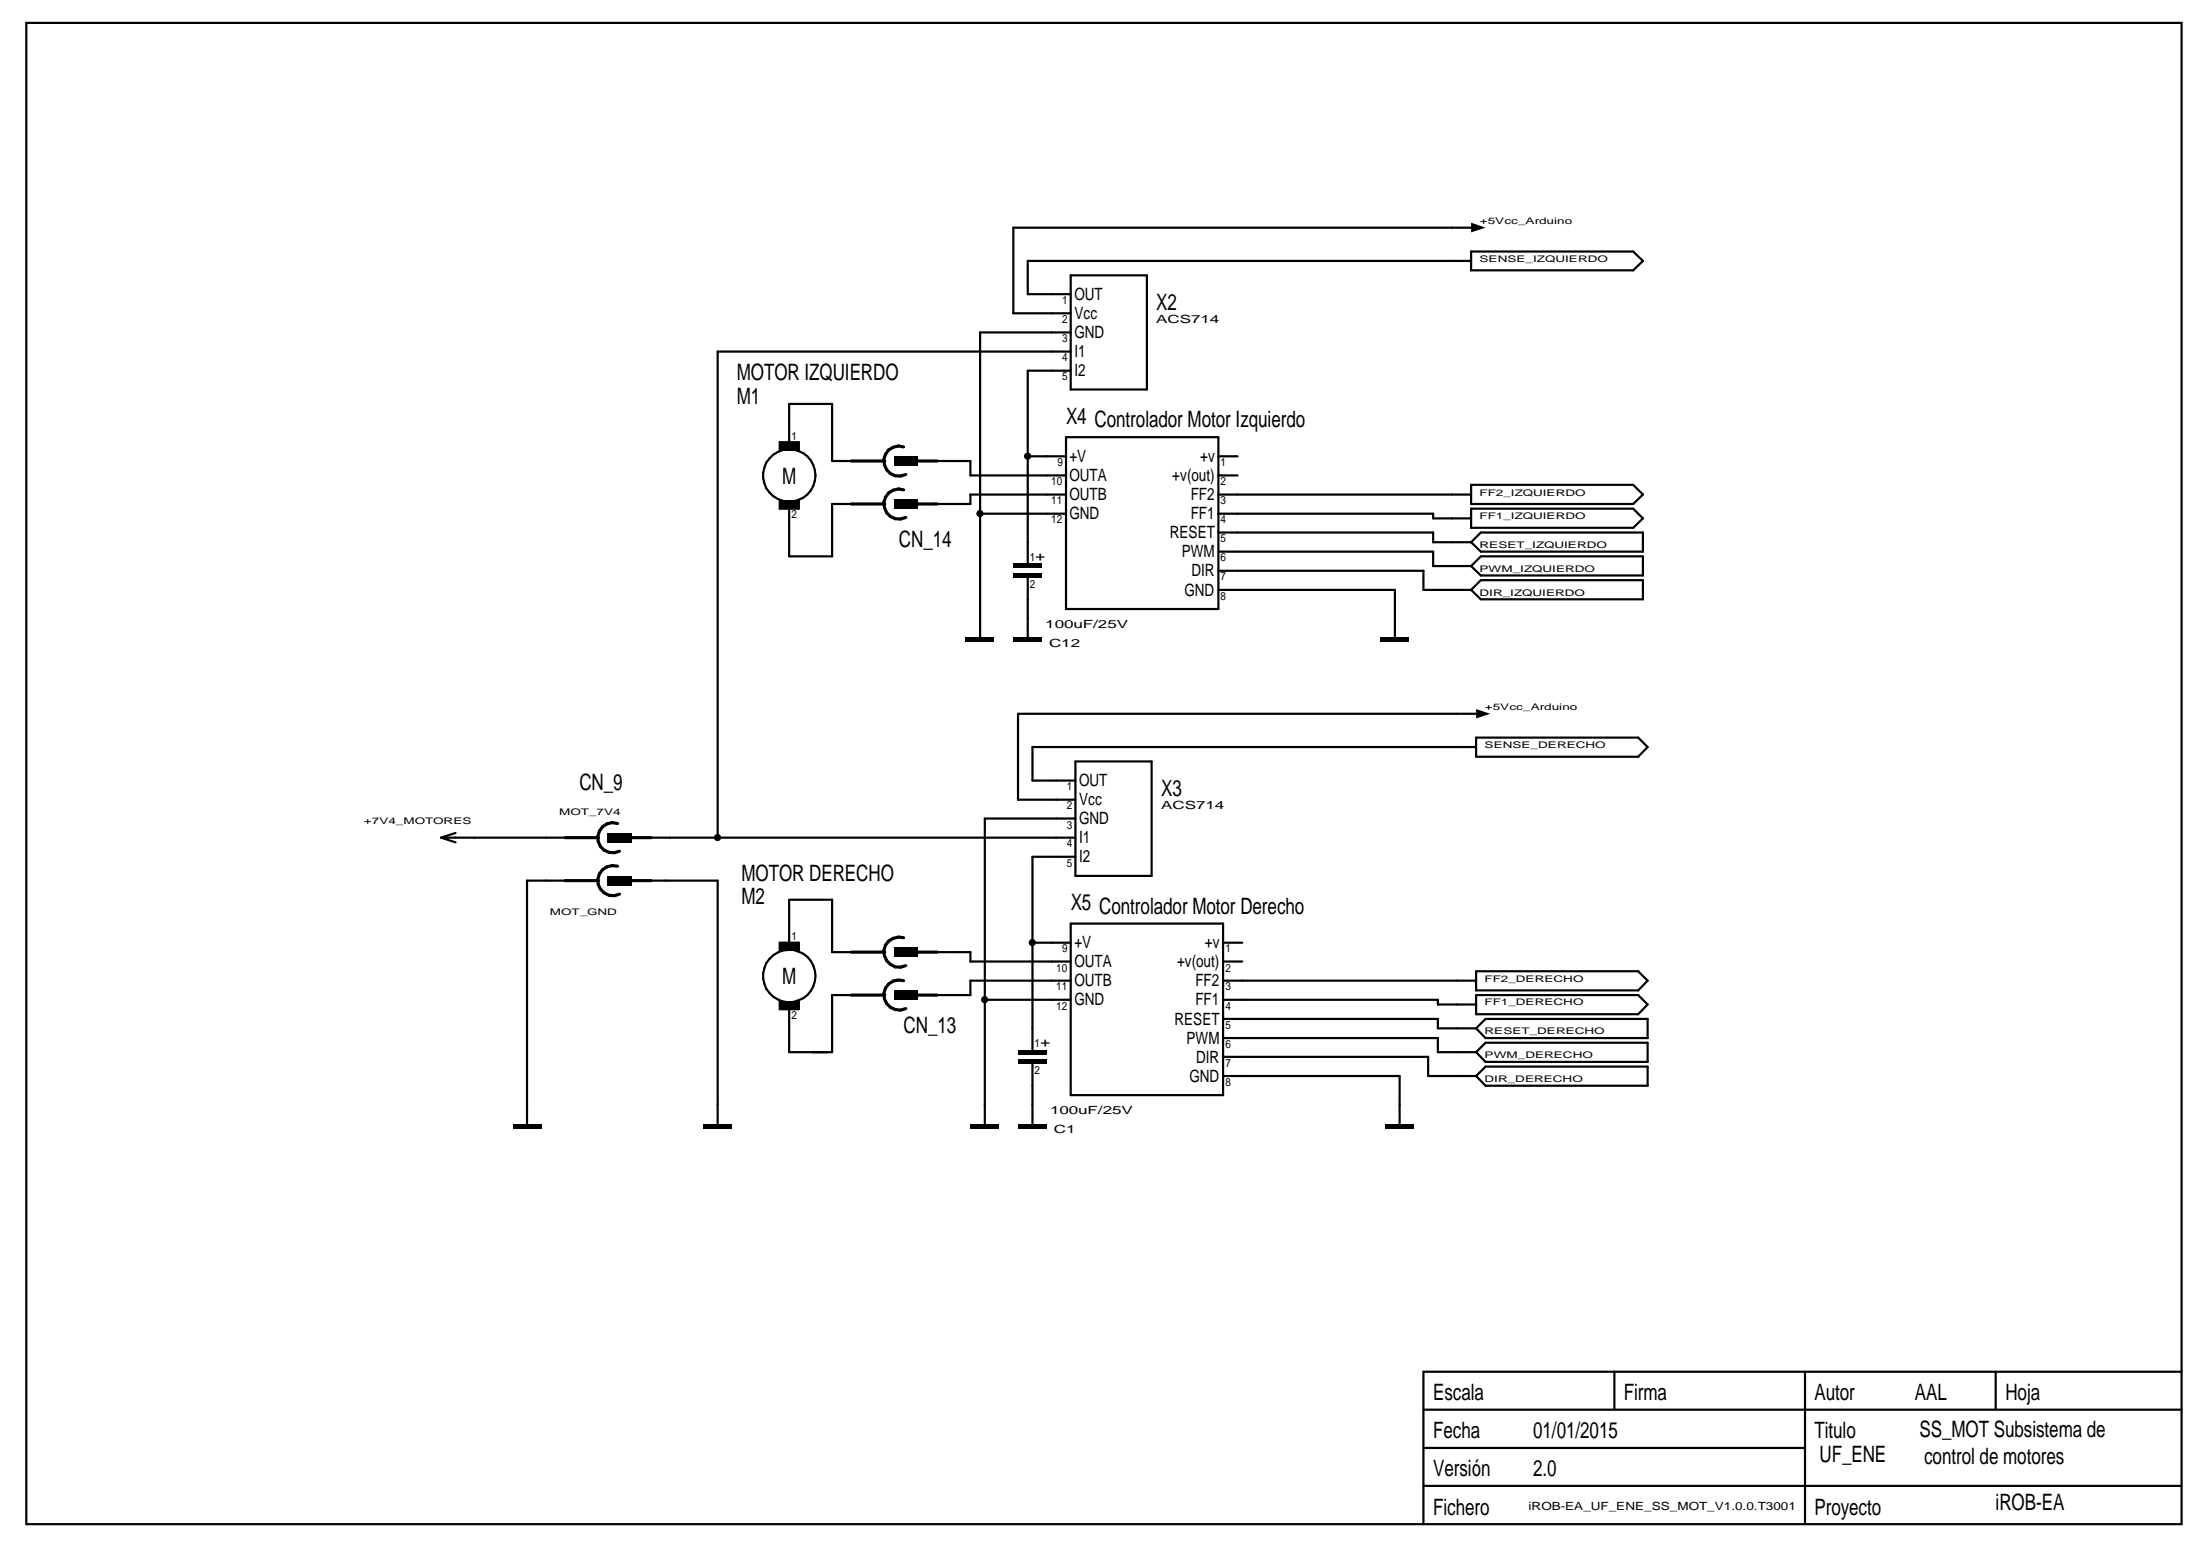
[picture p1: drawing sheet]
<svg xmlns="http://www.w3.org/2000/svg" width="297mm" height="210mm" viewBox="0 0 297 210" stroke-linecap="round" stroke-linejoin="round" font-family="sans-serif">
<g fill="#000">
<path d="M198.6 30.1l2 .6-2 .7zM199.3 95.7l1.9 .7-1.9 .6z"/>
<path d="M105.3 59.7h2.6v1.1h-2.6z" fill-rule="evenodd"/>
<path d="M105.3 67.6h2.6v1.1h-2.6z" fill-rule="evenodd"/>
<path d="M120.7 67.4h3.2v1.3h-3.2z" fill-rule="evenodd"/>
<path d="M120.7 61.6h3.2v1.3h-3.2z" fill-rule="evenodd"/>
<path d="M136.8 77.4h3.9v.6h-3.9z" fill-rule="evenodd"/>
<path d="M136.8 76.1h3.9v.6h-3.9z" fill-rule="evenodd"/>
<path d="M130.4 86.1h3.8v.6h-3.8z" fill-rule="evenodd"/>
<path d="M136.8 86.1h3.9v.6h-3.9z" fill-rule="evenodd"/>
<path d="M186.4 86.1h3.9v.6h-3.9z" fill-rule="evenodd"/>
<path d="M82.1 118.2h3.2v1.3h-3.2z" fill-rule="evenodd"/>
<path d="M82.1 112.4h3.2v1.3h-3.2z" fill-rule="evenodd"/>
<path d="M105.3 135.1h2.6v1.1h-2.6z" fill-rule="evenodd"/>
<path d="M105.3 127.3h2.6v1.1h-2.6z" fill-rule="evenodd"/>
<path d="M120.7 133.7h3.2v1.3h-3.2z" fill-rule="evenodd"/>
<path d="M120.7 127.9h3.2v1.3h-3.2z" fill-rule="evenodd"/>
<path d="M69.2 151.7h3.9v.6h-3.9z" fill-rule="evenodd"/>
<path d="M95 151.7h3.8v.6h-3.8z" fill-rule="evenodd"/>
<path d="M131 151.7h3.9v.6h-3.9z" fill-rule="evenodd"/>
<path d="M137.5 151.7h3.8v.6h-3.8z" fill-rule="evenodd"/>
<path d="M137.5 143h3.8v.6h-3.8z" fill-rule="evenodd"/>
<path d="M137.5 141.7h3.8v.7h-3.8z" fill-rule="evenodd"/>
<path d="M187.1 151.7h3.8v.6h-3.8z" fill-rule="evenodd"/>
<circle cx="132.3" cy="69.3" r=".49"/>
<circle cx="138.7" cy="61.6" r=".49"/>
<circle cx="96.9" cy="113.1" r=".49"/>
<circle cx="132.9" cy="134.9" r=".49"/>
<circle cx="139.4" cy="127.2" r=".49"/>
</g>
<g fill="none" stroke="#000" stroke-width=".3">
<path d="M3.6 3.1h291v202.6h-291zM144.6 37.2h10.3v15.4h-10.3zM198.6 30.7h-61.8v11.6h7.8M198.6 35.2h-59.8v4.5h5.8M198.6 34h21.9l1.3 1.2-1.3 1.3h-21.9zM106.5 59.7v-5.2h5.8v7.7h2.6M143.9 59h20.6v23.2h-20.6zM144.6 47.5h-47.7v65.6M144.6 50h-5.8v26.1M144.6 44.9h-12.3v41.2M105.3 60.8v-1.1h2.6v1.1M105.3 67.6v1.1h2.6v-1.1"/>
<path d="M114.9 68h-2.6v7.1h-5.8v-6.4M126.5 62.2h4.5v2h12.9M132.3 69.3h11.6M138.8 78v8.1M138.8 61.6h5.1M143.9 66.8h-12.9v1.2h-5.1M164.5 79.6h23.8v6.5M164.5 77h27.7v2.6h6.4M164.5 74.5h29v1.9h5.1M164.5 69.3h29v.7h5.1M164.5 66.8h34.1M164.5 71.9h29v1.3h5.1"/>
<path d="M164.5 64.2h2.6M164.5 61.6h2.6M198.6 65.4h21.9l1.3 1.4-1.3 1.2h-21.9zM198.6 73.2l1.3-1.3h21.9v2.6h-21.9zM198.6 76.4l1.3-1.3h21.9v2.6h-21.9zM198.6 68.7h21.9l1.3 1.3-1.3 1.2h-21.9zM199.9 78.3h21.9v2.6h-21.9l-1.3-1.3zM199.3 96.4h-61.8v11.5h7.7M199.3 99.6h21.9l1.3 1.2-1.3 1.4h-21.9zM59.6 113.1h16.7M59.6 113.1l1.9 .6M61.5 112.4l-1.9 .7"/>
<path d="M76.3 118.9h-5.1v32.8M87.2 118.9h9.7v32.8M87.9 113.1h57.3M145.2 115.7h-5.8v26M145.2 110.5h-12.2v41.2M145.2 102.8h10.3v15.4h-10.3zM199.3 100.8h-59.9v4.6h5.8M105.3 128.4v-1.1h2.6v1.1M105.3 135.1v1.1h2.6v-1.1M106.5 127.3v-5.8h5.8v7h2.6M114.9 134.3h-2.6v7.7h-5.8v-5.8M126.5 128.5h4.5v1.3h13.6"/>
<path d="M133 135h11.6M139.4 127.3h5.2M144.6 132.4h-13.6v1.9h-5.1M144.6 124.7h20.5v23.1h-20.5zM165.1 135h29v.6h5.2M165.1 132.4h34.2M165.1 137.5h29v1.3h5.2M165.1 127.3h2.6M165.1 129.8h2.6M199.3 134.3h21.9l1.3 1.3-1.3 1.3h-21.9zM199.3 138.8l1.3-1.3h21.9v2.6h-21.9zM199.3 131.1h21.9l1.3 1.3-1.3 1.3h-21.9z"/>
<path d="M139.4 143.6v8.1M165.1 145.2h23.9v6.5M165.1 142.7h27.7v2.5h6.5M165.1 140.1h29v1.9h5.2M199.3 142l1.3-1.2h21.9v2.5h-21.9zM200.6 144h21.9v2.6h-21.9l-1.3-1.4zM192.2 195.5h51.5M192.2 190.3h102.4M218 185.2v5.1M243.7 185.2v20.5M269.4 185.2v5.1M294.6 185.2h-102.4v20.5"/>
<path d="M192.2 200.6h102.4"/>
<circle cx="106.6" cy="64.2" r="3.5"/>
<circle cx="106.6" cy="131.8" r="3.5"/>
</g>
<g fill="none" stroke="#000" stroke-width=".42">
<path d="M114.9 68h4.6M114.9 62.2h4.6M122 66.1a2.03 2.03 0 0 0-2.7 2.1 2.03 2.03 0 0 0 3 1.6M122 60.3a2.03 2.03 0 0 0-2.7 2.1 2.03 2.03 0 0 0 3 1.7M123.9 68h2.6M123.9 62.2h2.6M76.3 118.9h4.5M76.3 113.1h4.5M83.4 116.9a2.04 2.04 0 0 0-2.7 2.1 2.04 2.04 0 0 0 2.9 1.7M83.4 111.2a2.02 2.02 0 0 0-2.7 2 2.02 2.02 0 0 0 2.9 1.7M85.3 118.9h2.6M85.3 113.1h2.6"/>
<path d="M114.9 134.3h4.6M114.9 128.5h4.6M122 132.4a2.05 2.05 0 0 0-2.7 2.1 2.05 2.05 0 0 0 3 1.6M122 126.6a2.05 2.05 0 0 0-2.7 2.1 2.05 2.05 0 0 0 3 1.6M123.9 134.3h2.6M123.9 128.5h2.6"/>
</g>
<g font-size="3">
<text x="156.1" y="41.8">X2</text>
<text x="99.5" y="51.3">MOTOR IZQUIERDO</text>
<text x="99.5" y="54.5">M1</text>
<text x="143.9" y="57.2">X4 Controlador Motor Izquierdo</text>
<text x="105.6" y="65.3">M</text>
<text x="121.4" y="73.8">CN_14</text>
<text x="78.2" y="106.6">CN_9</text>
<text x="156.8" y="107.4">X3</text>
<text x="100.1" y="118.9">MOTOR DERECHO</text>
<text x="100.1" y="122.1">M2</text>
<text x="144.6" y="122.9">X5 Controlador Motor Derecho</text>
<text x="105.6" y="132.9">M</text>
<text x="122" y="139.4">CN_13</text>
<text x="193.5" y="189">Escala</text>
<text x="219.2" y="189">Firma</text>
<text x="245" y="189">Autor</text>
<text x="258.5" y="189">AAL</text>
<text x="270.8" y="189">Hoja</text>
<text x="193.5" y="194.1">Fecha</text>
<text x="207" y="194.1">01/01/2015</text>
<text x="245" y="194.1">Titulo</text>
<text x="245.7" y="197.4">UF_ENE</text>
<text x="259.2" y="194">SS_MOT Subsistema de</text>
<text x="259.8" y="197.7">control de motores</text>
<text x="193.5" y="199.3">Versión</text>
<text x="207" y="199.3">2.0</text>
<text x="269.4" y="203.8">iROB-EA</text>
<text x="193.5" y="204.5">Fichero</text>
<text x="245" y="204.5">Proyecto</text>
</g>
<g font-size="2.3">
<text x="145.1" y="40.5">OUT</text>
<text x="145.1" y="45.6">GND</text>
<text x="145.1" y="43.1">Vcc</text>
<text x="145.1" y="50.8">I2</text>
<text x="145.1" y="48.2">I1</text>
<text x="144.4" y="64.9">OUTA</text>
<text x="144.4" y="62.4">+V</text>
<text x="158.3" y="64.9">+v(out)</text>
<text x="162" y="62.4">+v</text>
<text x="144.4" y="70.1">GND</text>
<text x="144.4" y="67.5">OUTB</text>
<text x="160.8" y="70.1">FF1</text>
<text x="160.8" y="67.5">FF2</text>
<text x="141.1" y="75.7" transform="rotate(-90 141.1 75.7)">+</text>
<text x="157.9" y="72.6">RESET</text>
<text x="159.6" y="75.2">PWM</text>
<text x="160.9" y="77.8">DIR</text>
<text x="159.9" y="80.4">GND</text>
<text x="145.7" y="106.1">OUT</text>
<text x="145.7" y="113.8">I1</text>
<text x="145.7" y="111.3">GND</text>
<text x="145.7" y="108.7">Vcc</text>
<text x="145.7" y="116.4">I2</text>
<text x="145.1" y="130.6">OUTA</text>
<text x="145.1" y="128">+V</text>
<text x="158.9" y="130.6">+v(out)</text>
<text x="162.7" y="128">+v</text>
<text x="145.1" y="135.7">GND</text>
<text x="145.1" y="133.1">OUTB</text>
<text x="161.4" y="135.7">FF1</text>
<text x="161.4" y="133.1">FF2</text>
<text x="141.8" y="141.3" transform="rotate(-90 141.8 141.3)">+</text>
<text x="158.6" y="138.3">RESET</text>
<text x="160.2" y="140.9">PWM</text>
<text x="161.5" y="143.4">DIR</text>
<text x="160.6" y="146">GND</text>
</g>
<g font-size="1.5">
<text x="143.4" y="41">1</text>
<text x="143.4" y="46.2">3</text>
<text x="143.4" y="43.6">2</text>
<text x="156.1" y="43.6">ACS714</text>
<text x="143.4" y="51.4">5</text>
<text x="143.4" y="48.8">4</text>
<text x="106.9" y="59.4">1</text>
<text x="141.9" y="65.5">10</text>
<text x="142.8" y="62.9">9</text>
<text x="164.8" y="65.5">2</text>
<text x="164.8" y="62.9">1</text>
<text x="106.9" y="70">2</text>
<text x="141.9" y="70.7">12</text>
<text x="141.9" y="68.1">11</text>
<text x="164.8" y="70.7">4</text>
<text x="164.8" y="68.1">3</text>
<text x="139.1" y="75.8">1</text>
<text x="164.8" y="75.8">6</text>
<text x="164.8" y="73.2">5</text>
<text x="139.1" y="79.3">2</text>
<text x="164.8" y="80.9">8</text>
<text x="164.8" y="78.4">7</text>
<text x="141.1" y="84.8">100uF/25V</text>
<text x="141.6" y="87.3">C12</text>
<text x="144.1" y="106.7">1</text>
<text x="144.1" y="111.8">3</text>
<text x="144.1" y="109.3">2</text>
<text x="156.8" y="109.2">ACS714</text>
<text x="144.1" y="117">5</text>
<text x="144.1" y="114.4">4</text>
<text x="106.9" y="126.9">1</text>
<text x="142.6" y="131.1">10</text>
<text x="143.4" y="128.6">9</text>
<text x="165.5" y="131.1">2</text>
<text x="165.5" y="128.6">1</text>
<text x="106.9" y="137.6">2</text>
<text x="142.6" y="136.3">12</text>
<text x="142.6" y="133.7">11</text>
<text x="165.5" y="136.3">4</text>
<text x="165.5" y="133.7">3</text>
<text x="139.7" y="141.4">1</text>
<text x="165.5" y="141.4">6</text>
<text x="165.5" y="138.9">5</text>
<text x="139.7" y="144.9">2</text>
<text x="165.5" y="146.6">8</text>
<text x="165.5" y="144">7</text>
<text x="141.8" y="150.4">100uF/25V</text>
<text x="142.3" y="153">C1</text>
<text x="206.4" y="203.8">iROB-EA_UF_ENE_SS_MOT_V1.0.0.T3001</text>
</g>
<g font-size="1.2">
<text x="199.8" y="35.3">SENSE_IZQUIERDO</text>
<text x="199.8" y="30.2">+5Vcc_Arduino</text>
<text x="199.8" y="70.1">FF1_IZQUIERDO</text>
<text x="199.8" y="66.9">FF2_IZQUIERDO</text>
<text x="199.8" y="77.2">PWM_IZQUIERDO</text>
<text x="199.8" y="74">RESET_IZQUIERDO</text>
<text x="199.8" y="80.4">DIR_IZQUIERDO</text>
<text x="200.5" y="95.8">+5Vcc_Arduino</text>
<text x="200.4" y="101">SENSE_DERECHO</text>
<text x="49.1" y="111.3">+7V4_MOTORES</text>
<text x="75.5" y="110">MOT_7V4</text>
<text x="74.2" y="123.5">MOT_GND</text>
<text x="200.4" y="135.7">FF1_DERECHO</text>
<text x="200.4" y="132.5">FF2_DERECHO</text>
<text x="200.4" y="142.8">PWM_DERECHO</text>
<text x="200.4" y="139.6">RESET_DERECHO</text>
<text x="200.4" y="146">DIR_DERECHO</text>
</g>
</svg>
